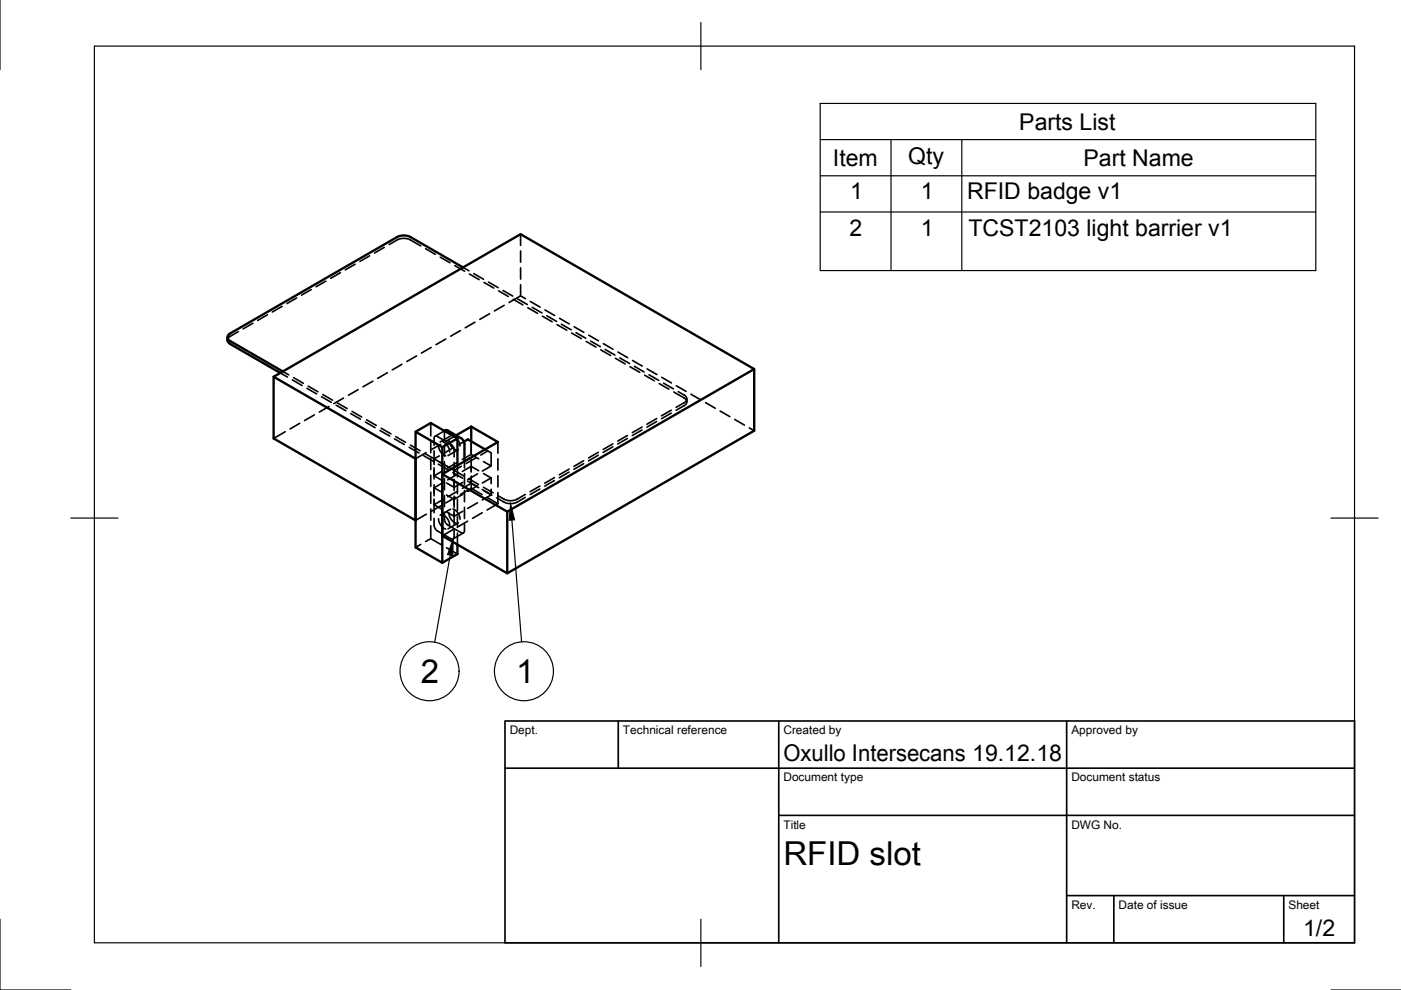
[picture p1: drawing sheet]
<svg xmlns="http://www.w3.org/2000/svg" width="297mm" height="210mm" viewBox="0 0 297 210" stroke-linecap="round" stroke-linejoin="round" font-family="sans-serif">
<!-- layer: Hidden -->
<g fill="none" stroke="#000" stroke-width=".35">
<path d="M69.1 59.6l-2.1 1.2M72.2 57.8l-2.1 1.2M75.3 56l-2.1 1.2M78.4 54.2l-2.1 1.2M81.5 52.5l-2.1 1.1M82.5 51.9l2-1.2 1.2-.2 1.1 .3 2.4 1.3M90.2 52.7l2.1 1.2M93.3 54.5l2.1 1.2M96.4 56.3l2.1 1.2M98.2 56.7l1.2 .7M99.5 58.1l2.1 1.2M100.5 58l2 1.2"/>
<path d="M102.6 59.9l2.1 1.2M103.6 59.8l2 1.2M110.4 49.7v2.3M110.4 53.2v2.4M110.4 56.8v2.4M50.5 70.3l-1.8 1.1-.5 .7M53.6 68.5l-2.1 1.2M56.7 66.8l-2.1 1.1M59.4 79.1l1.5 .8M59.8 65l-2.1 1.2M60 78.8l1.2 .7M62.9 63.2l-2.1 1.2"/>
<path d="M66 61.4l-2.1 1.2M82.1 79l-2 1.2M85.2 77.2l-2 1.2M88.3 75.5l-2 1.2M91.4 73.7l-2 1.2M94.5 71.9l-2.1 1.2M97.6 70.1l-2.1 1.2M100.7 68.3l-2.1 1.2M103.8 66.5l-2.1 1.2M105.7 61.7l2.1 1.2M106.6 61.6l2.1 1.2M106.9 64.7l-2.1 1.2"/>
<path d="M108.8 63.5l2.1 1.2M109.7 63.4l2.1 1.2M110.4 60.4v2.3M111.4 63.3l-1-.6-2.5 1.4M111.9 65.2l2.1 1.2M112.4 63.9l2.1 1.2M112.8 65.2l2.1 1.2M115 67l2.1 1.2M115.5 65.7l2.1 1.2M115.9 67l2.1 1.1M118.1 68.8l2.1 1.2M118.6 67.5l2.1 1.2"/>
<path d="M119 68.7l2.1 1.2M121.2 70.6l2.1 1.2M121.7 69.3l2.1 1.2M122.1 70.5l2.1 1.2M124.3 72.4l2.1 1.2M124.8 71.1l2.1 1.2M125.2 72.3l2.1 1.2M127.4 74.2l2 1.2M127.9 72.9l2.1 1.1M128.3 74.1l2.1 1.2M130.5 76l2 1.2M131 74.6l2.1 1.2"/>
<path d="M131.4 75.9l2.1 1.2M133.6 77.8l2 1.1M134.1 76.4l2.1 1.2M134.5 77.7l2.1 1.2M136.7 79.5l2 1.2M137.2 78.2l2.1 1.2M137.6 79.5l2.1 1.2M60.5 91.5l-2.5 1.5M62 80.5l2 1.2M62.2 80.1l2.1 1.2M63.6 89.8l-2.1 1.1M65.1 82.3l2 1.2"/>
<path d="M65.3 81.9l2.1 1.2M66.7 88l-2.1 1.2M68.2 84.1l2 1.2M68.4 83.6l2.1 1.2M69.7 86.2l-2 1.2M71.3 85.9l2 1.2M71.5 85.4l2.1 1.2M72.8 84.4l-2 1.2M74.4 87.7l2 1.2M74.6 87.2l2.1 1.2M75.9 82.6l-2 1.2M77.5 89.5l2 1.2"/>
<path d="M77.7 89l2.1 1.2M79 80.8l-2 1.2M80.6 91.3l2 1.2M80.8 90.8l2.1 1.2M83.6 93.1l2.1 1.1M83.9 92.6l2.1 1.2M86.7 94.8l2.1 1.2M87 94.4l2.1 1.2M89.8 96.6l2.1 1.2M90.1 96.2l8.3 4.7M90.3 96l-2.2 1.3M91.3 89.7v2.7"/>
<path d="M91.3 93.6v2.4M91.3 97.2v2.4M92 94.4v-1.4a.43 .43 0 0 1 .2-.5 .43 .43 0 0 1 .5 .1l3.2 1.9 .4 .8v1.6M92 99.7v1.2l1.6 .9M92 95.6v2.9M92 99.2v2.4M92.9 98.4l2.1 1.2M93 94.5l.1 .7 .4 .7 .4 .4 .6 .3M93.1 96.7l-1.1 .6M93.4 94.2l-2 1.2M93.8 93.7l.5 .2 .5 .5 .4 .7 .1 .7M93.9 99.8l-1.9 1.1"/>
<path d="M94.2 91.4l-2 1.1M94.2 94.3v2.4M94.2 97.9v2.4M94.4 91.2l-.2 .4v1.5M95.2 93.2l.1 .7 .4 .7 .5 .5 .5 .3M95.5 92.4l-2.2 1.3M96 92.4l.6 .3 .4 .5 .4 .7 .1 .7M96.2 94.9l-2 1.2M96.3 98v2.9M96.7 92.3l-2.2 1.3M97 98.7v2.4M97 98l-2.1 1.2"/>
<path d="M97.2 95.3l-2.2 1.3M97.8 98.9l-1.5 .8M98.4 93.6l-1.1 .7M98.5 97.8v1.4M99.9 93.6v2.8M99.9 96.4l-1.9 1M99.9 96.4l1.6 .9M99.9 97.4v2.7M100.9 97.1l-2.1 1.2M101.5 99.8l-1.6-.9-1.9 1.1M102.5 97.9l1.6 .9M102.9 95.3l1.2 .7v2.8l-1.8 1.1"/>
<path d="M103.4 95.6l-1.5 .9M105.6 93.7v2.4M105.6 97.3v2.4M120.6 99.5l-2 1.2M123.7 98.3l-2 1.2M123.7 97.7l-2 1.2M126.8 96.5l-2 1.2M126.8 95.9l-2 1.2M129.9 94.7l-2 1.2M129.9 94.1l-2 1.2M133 93l-2 1.1M133 92.3l-2 1.2"/>
<path d="M136.1 91.2l-2 1.2M136.1 90.5l-2 1.2M139.2 89.4l-2 1.2M139.2 88.8l-2 1.1M139.8 81.3l2 1.2M140.3 80l2.1 1.2M140.7 81.2l2.1 1.2M142.3 87.6l-2 1.2M142.3 87l-2 1.2M142.9 83.1l2.1 1.3a.86 .86 0 0 1 .6 .8 .86 .86 0 0 1-.6 .8l-1.7 1M143.4 81.8l2.1 1.2M143.8 83l1.2 .8a.86 .86 0 0 1 .6 .8 .86 .86 0 0 1-.6 .8l-1.7 1"/>
<path d="M145.6 84.6v.6M146.5 83.6l2.1 1.2M149.6 85.4l2 1.2M152.7 87.2l2 1.1M155.8 88.9l2 1.2M158.9 90.7l1 .6M89.2 115.4l-1.1 .7M90.2 114.8l1.1-.6 2.3 1.3M90.4 109l-2.3 1.3M91.3 100.8v2.3M91.3 104.3v2.4M91.3 107.9v2.4"/>
<path d="M91.3 111.5v2.7M92 109.9v1.6l.4 .8 3.2 1.9a.43 .43 0 0 0 .5 .1 .43 .43 0 0 0 .2-.5v-1.5M92 102.7v2.4M92 105.8v2.9M93 110l.4 1.3 .5 .6 .6 .3M93.5 107.2l-2.1 1.2M93.8 109.2l.5 .2 .5 .6 .4 .7 .1 .7M93.9 102.3l-1.9 1.1 1.6 .9M93.9 105.9l-1.9 1.1 1.6 .9M94.2 108.6v1.6l.4 .8 3.2 1.9a.43 .43 0 0 0 .5 .1 .43 .43 0 0 0 .2-.5v-1.4M94.2 101.5v2.4M94.2 105.1v2.3"/>
<path d="M94.7 116.1l2.3 1.4M95.2 108.7l.4 1.3 .5 .6 .6 .3M95.5 108l-2.2 1.2M96 107.9l.5 .2 .5 .6 .4 .7 .1 .7M96 100.2l2.1 1.2M96.1 112.3l-2.3 1.3M96.3 101.6v2.4M96.3 105.2v2.4M96.3 108.3v2.9M96.6 105.4l-2.1 1.2M97 102.3v2.4M97 105.9v2.4"/>
<path d="M97 109.5v2.3M97 113v2.5M97 100.6l-2.1 1.1M97 104.2l-2.1 1.1M97.2 110.9l-2.2 1.2M97.6 104.8l2.3-1.3 2.3 1.4M98.1 102.3l-1.8 1-1.6-.9M98.1 104.8l-1.8 1.1-1.6-1M98.1 108.4l-1.8 1.1-1.6-1M98.3 113l-2.2 1.3M98.5 100.4v2.4M98.5 104v2.4"/>
<path d="M98.5 107.6v2.3M99.1 102l2.1 1.2M99.2 110.5l-2.1 1.2M99.4 101.5l2.1 1.2M99.9 100.9v2.6M101.2 100.5l-2 1.2M101.2 103l-2 1.2M101.2 106.6l-2 1.2M101.5 103.4l-1.6-.9-1.9 1.1M102.2 103.8l2.1 1.2M102.2 108.7l-2 1.2M102.5 103.3l2.1 1.2"/>
<path d="M102.5 104l1.6 .9M102.5 100.4l1.6 .9M103.3 105.5l2.3 1.3M104.1 101.3l-1.8 1.1M104.1 104.9l-1.8 1.1M104.1 101.3v1.2M104.1 103.7v1.2M105.6 106.8l-2.3 1.3M105.6 100.9v2.3M105.6 104.4v2.4M111.4 105.5l-1.9 1-1.1 .3-1.3-.2-1.8-1M111.4 104.8l-1.9 1.1-1.1 .3-1.3-.2-1.5-.9"/>
<path d="M114.5 103.7l-2.1 1.2M114.5 103.1l-2.1 1.1M117.6 101.9l-2.1 1.2M117.6 101.3l-2.1 1.2M120.6 100.1l-2 1.2"/>
</g>
<!-- layer: Visible -->
<g fill="none" stroke="#000" stroke-width=".5">
<path d="M98.2 56.7l-11.2-6.4-.9-.3-1.5 .1-35.8 20.6a.87 .87 0 0 0-.6 .8 .87 .87 0 0 0 .6 .8l11.2 6.5M48.2 71.5a1.2 1.2 0 0 0 .6 1.4l10.6 6.2M58 79.9l52.4-30.2 49.5 28.6v13l-52.4 30.3-13.7-8v-13.1l13.7 8M58 79.9l30.1 17.4v13l-30.1-17.3zM159.9 78.3l-52.4 30.2v13.1M88.1 91.5l3.2-1.8 5.7 3.3M93.8 94.8l3.2-1.8v5.7M94.2 91.4l.4-.2 .3 .1 2.9 1.6a1.57 1.57 0 0 1 .7 1.2v3.7M98.4 93.6l.8-.4 3.7 2.1M99.9 90.5v3.1M99.9 90.5l-3.2 1.8M99.9 90.5l5.7 3.2-11.8 6.8"/>
<path d="M97 115.5v2l-3.2 1.8-5.7-3.2v-24.6l5.7 3.3v24.5"/>
</g>
<!-- layer: TitleBlock -->
<path d="M107.1 152.9h180.1v47h-180.1zM131.1 152.9v10M165.1 152.9v47M226.1 152.9v47M107.1 162.9h180.1M165.1 172.9h122.1M226.1 189.9h61.1M236.2 189.9v10M272.2 189.9v10" fill="none" stroke="#000" stroke-width=".35"/>
<!-- layer: BOM -->
<g fill="none" stroke="#000" stroke-width=".25">
<path d="M173.9 21.9h105.1v35.5h-105.1zM173.9 29.6h105.1M173.9 37.3h105.1M188.9 29.6v27.8M203.9 29.6v27.8M173.9 44.9h105.1M95.5 117.7l-3.3 18.5M108.5 110.3l2.1 25.8"/>
<circle cx="91.1" cy="142.3" r="6.3"/>
<circle cx="111.1" cy="142.3" r="6.3"/>
</g>
<path d="M96.1 114.3l-.1 3.5-1.1-.2zM108.3 106.8l.8 3.4-1.2 .1z" fill="#000" stroke="#000" stroke-width=".21"/>
<!-- layer: Border -->
<path d="M0 0v14.8M20 9.8h267.2v190.1h-267.2zM148.6 4.8v10M15 109.8h10M282.2 109.8h10M0 194.9v15h15M148.6 194.9v10M282.2 209.9h14.9" fill="none" stroke="#000" stroke-width=".25"/>
<g font-size="7">
<text x="89.2" y="144.8">2</text>
<text x="109.4" y="144.8">1</text>
<text x="166.1" y="183.4">RFID slot</text>
</g>
<g font-size="4.9">
<text x="216.1" y="27.5">Parts List</text>
<text x="176.6" y="35.2">Item</text>
<text x="192.5" y="34.7">Qty</text>
<text x="229.7" y="35.2">Part Name</text>
<text x="180.2" y="42.3">1</text>
<text x="195.2" y="42.3">1</text>
<text x="205" y="42.3">RFID badge v1</text>
<text x="180.1" y="49.9">2</text>
<text x="195.2" y="49.9">1</text>
<text x="205.3" y="50">TCST2103 light barrier v1</text>
<text x="166.1" y="161.4">Oxullo Intersecans 19.12.18</text>
<text x="276.3" y="198.5">1/2</text>
</g>
<g font-size="2.5">
<text x="108.1" y="155.7">Dept.</text>
<text x="132.1" y="155.7">Technical reference</text>
<text x="166.1" y="155.7">Created by</text>
<text x="227.1" y="155.7">Approved by</text>
<text x="166.1" y="165.7">Document type</text>
<text x="227.1" y="165.7">Document status</text>
<text x="166.1" y="175.7">Title</text>
<text x="227.1" y="175.7">DWG No.</text>
<text x="227.1" y="192.7">Rev.</text>
<text x="237.2" y="192.7">Date of issue</text>
<text x="273.2" y="192.7">Sheet</text>
</g>
</svg>
